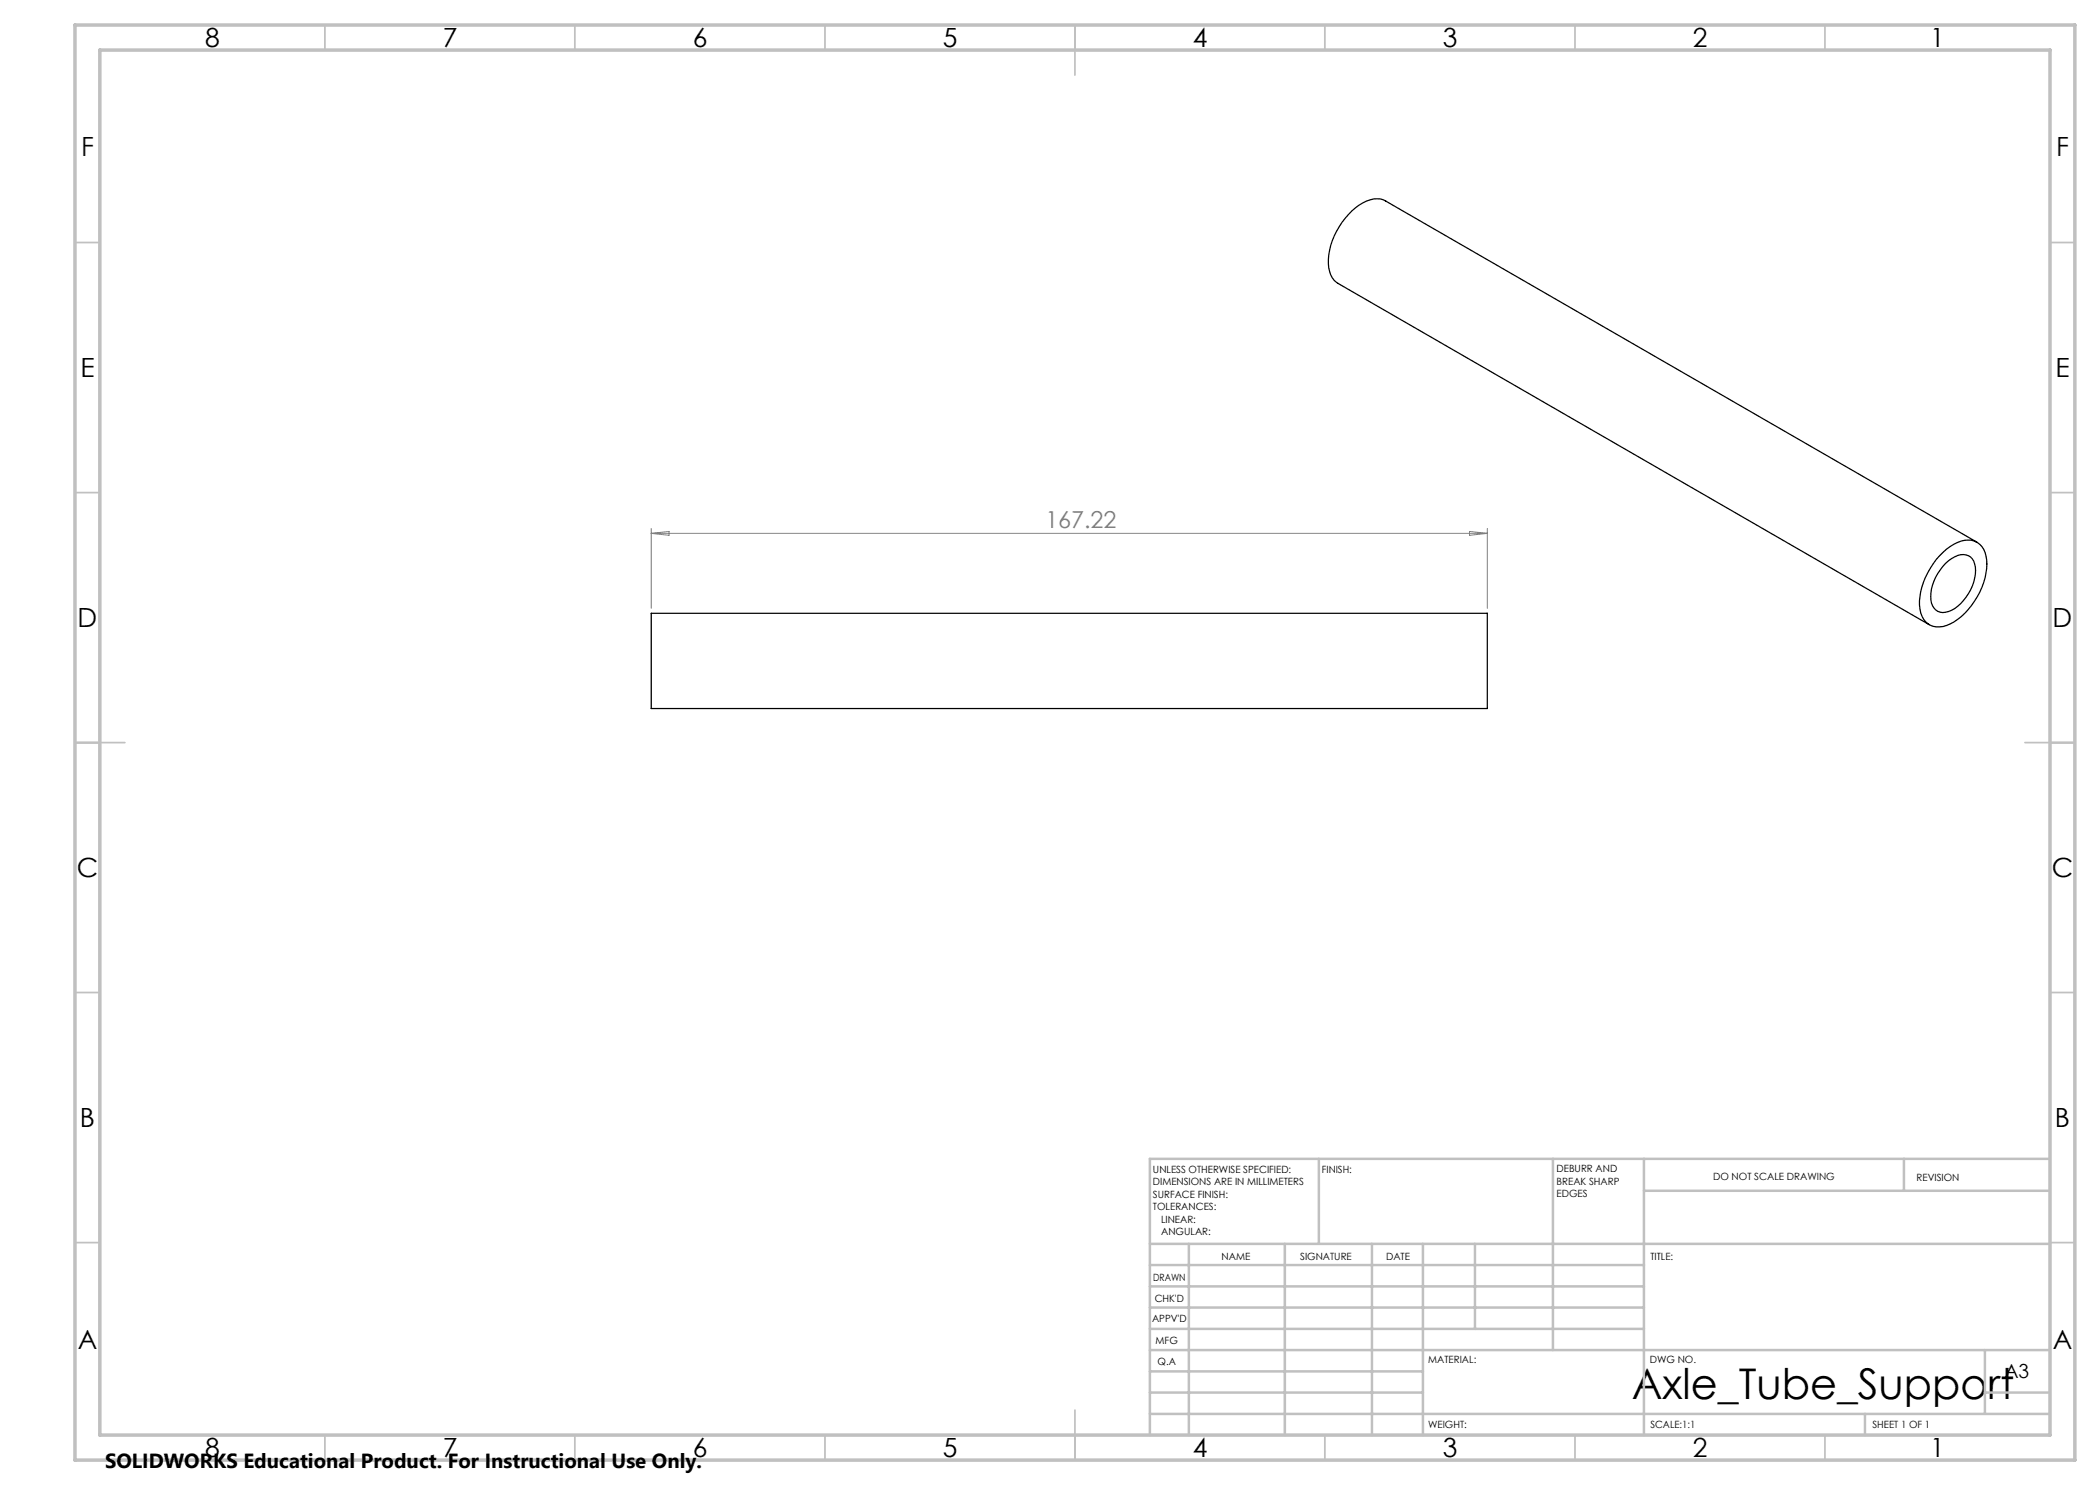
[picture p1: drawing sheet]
<svg xmlns="http://www.w3.org/2000/svg" width="420mm" height="297mm" viewBox="0 0 420 297" stroke-linecap="round" stroke-linejoin="round" font-family="sans-serif">
<path d="M387.9 111.2a8 8 0 0 1 6.4-3.1 4 4 0 0 1 3 3.9 14.5 14.5 0 0 1-7.2 12.8 3.8 3.8 0 0 1-6-2.2 12.3 12.3 0 0 1 2.5-9.9zM389.1 112.7l.6-.6a3.9 3.9 0 0 1 4-.9 3.3 3.3 0 0 1 1.4 3.6 9.6 9.6 0 0 1-5.4 7.5 2.49 2.49 0 0 1-3.5-2.3 9.7 9.7 0 0 1 2.9-7.3zM395.4 108.4l-118.3-68.2a5 5 0 0 0-5.3 .8 14.5 14.5 0 0 0-6.1 12.5 4.1 4.1 0 0 0 1.9 3.2l118.3 68.3M130.2 122.7h167.3v19h-167.3z" fill="none" stroke="#000" stroke-width=".25"/>
<path d="M130.2 105.7v16M130.2 106.7h167.3M130.2 106.7l3.6-.4v.8zM293.9 106.3l3.6 .4-3.6 .4zM297.5 105.7v16" fill="none" stroke="#808080" stroke-width=".2"/>
<g fill="none" stroke="#c0c0c0" stroke-width=".35">
<path d="M65 5v5M115 5v5M165 5v5M215 5v10M265 5v5M315 5v5M365 5v5M15 48.5h5M410 48.5h5M15 98.5h5M410 98.5h5M15 148.5h10"/>
<path d="M405 148.5h10M15 198.5h5M410 198.5h5M15 248.5h5M410 248.5h5M65 287v5M115 287v5M165 287v5M215 282v10M265 287v5M315 287v5M365 287v5"/>
</g>
<g fill="none" stroke="#c0c0c0" stroke-width=".5">
<path d="M263.8 231.8v17M310.6 231.8v38.2M328.8 231.8v55.2M328.8 238.2h81.2M380.8 231.8v6.4M410 231.8h-180v55.2M230 248.8h180M230 257.3h98.8M230 253h98.8M237.8 248.8v38.2M257 248.8v38.2M274.4 248.8v38.2"/>
<path d="M284.6 248.8v38.2M295 248.8v17M230 265.8h98.8M230 261.5h98.8M230 278.5h54.6M230 274.3h54.6M230 270h180M397 278.5h13M397 270v12.8M230 282.8h180M373 282.8v4.2"/>
</g>
<path d="M15 5h400v287h-400zM20 10h390v277h-390z" fill="none" stroke="#c0c0c0" stroke-width=".7"/>
<text font-size="8.5" x="326.4" y="279.7">Axle_Tube_Support</text>
<g font-size="5.3">
<text x="41" y="9.5">8</text>
<text x="88.5" y="9.5">7</text>
<text x="138.5" y="9.5">6</text>
<text x="188.5" y="9.5">5</text>
<text x="238.5" y="9.5">4</text>
<text x="288.5" y="9.5">3</text>
<text x="338.5" y="9.5">2</text>
<text x="386" y="9.5">1</text>
<text x="16.2" y="31.2">F</text>
<text x="411.2" y="31.2">F</text>
<text x="16.1" y="75.5">E</text>
<text x="411.1" y="75.5">E</text>
<text x="15.5" y="125.5">D</text>
<text x="410.5" y="125.5">D</text>
<text x="15.4" y="175.5">C</text>
<text x="410.4" y="175.5">C</text>
<text x="16" y="225.5">B</text>
<text x="411" y="225.5">B</text>
<text x="15.5" y="269.7">A</text>
<text x="410.5" y="269.7">A</text>
<text x="41" y="291.5">8</text>
<text x="88.5" y="291.5">7</text>
<text x="138.5" y="291.5">6</text>
<text x="188.5" y="291.5">5</text>
<text x="238.5" y="291.5">4</text>
<text x="288.5" y="291.5">3</text>
<text x="338.5" y="291.5">2</text>
<text x="386" y="291.5">1</text>
</g>
<text font-size="4.7" fill="#808080" x="209.1" y="105.6">167.22</text>
<text font-size="4.1" x="21" y="293.7">SOLIDWORKS Educational Product. For Instructional Use Only.</text>
<text font-size="3.9" x="400.9" y="275.5">A3</text>
<g font-size="2">
<text x="230.6" y="234.6">UNLESS OTHERWISE SPECIFIED:</text>
<text x="230.6" y="237.1">DIMENSIONS ARE IN MILLIMETERS</text>
<text x="230.6" y="239.6">SURFACE FINISH:</text>
<text x="264.4" y="234.6">FINISH:</text>
<text x="311.3" y="234.5">DEBURR AND</text>
<text x="311.3" y="237">BREAK SHARP</text>
<text x="311.3" y="239.5">EDGES</text>
<text x="342.6" y="236">DO NOT SCALE DRAWING</text>
<text x="383.3" y="236.2">REVISION</text>
<text x="230.6" y="242.1">TOLERANCES:</text>
<text x="232.2" y="244.6">LINEAR:</text>
<text x="232.2" y="247.1">ANGULAR:</text>
<text x="244.3" y="252">NAME</text>
<text x="260" y="251.9">SIGNATURE</text>
<text x="277.2" y="251.9">DATE</text>
<text x="330.1" y="251.9">TITLE:</text>
<text x="230.6" y="256.1">DRAWN</text>
<text x="230.9" y="260.3">CHK'D</text>
<text x="230.4" y="264.4">APPV'D</text>
<text x="231.1" y="268.8">MFG</text>
<text x="231.5" y="273">Q.A</text>
<text x="285.6" y="272.5">MATERIAL:</text>
<text x="330" y="272.5">DWG NO.</text>
<text x="285.6" y="285.5">WEIGHT:</text>
<text x="330.1" y="285.6">SCALE:1:1</text>
<text x="374.5" y="285.6">SHEET 1 OF 1</text>
</g>
</svg>
